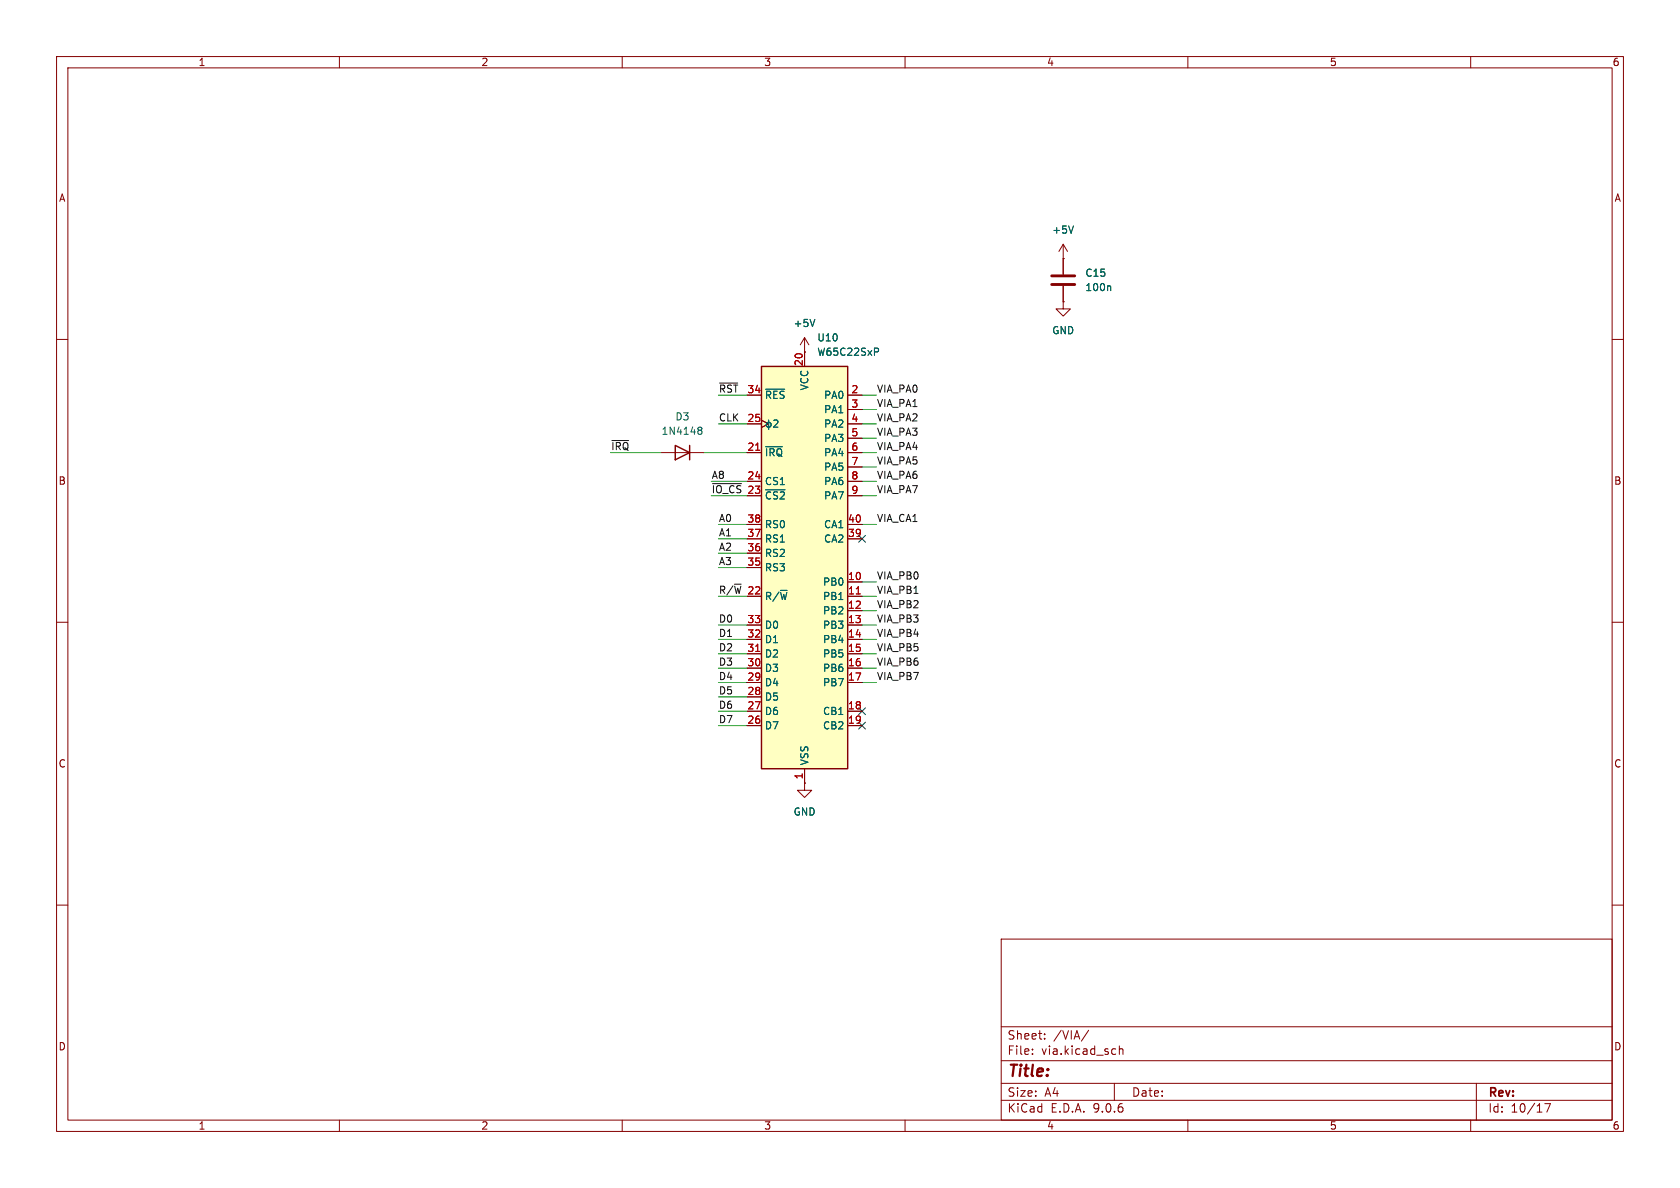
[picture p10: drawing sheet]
<svg xmlns="http://www.w3.org/2000/svg" width="297mm" height="210mm" viewBox="0 0 297 210" stroke-linecap="round" stroke-linejoin="round" font-family="sans-serif">
<g fill="none" stroke="#840000" stroke-width=".18">
<path d="M10 10h277v190h-277zM12 12h273v186h-273zM60 10v2M110 10v2M160 10v2M210 10v2M260 10v2M142.2 59.7l-.7 1.3M142.2 59.7l.8 1.3M142.2 59.7v2.5M188 53.3v1.3h1.2l-1.2 1.3-1.3-1.3h1.3M188 53.3h.1"/>
<path d="M188 45.7h.1M188 43.2l-.8 1.3M188 43.2l.7 1.3M188 43.2v5.3M188 50.5v2.8M10 60h2M142.2 62.2h.1M285 60h2M116.8 80h7.7M10 110h2M285 110h2M142.2 138.4v1.3h1.3l-1.3 1.3-1.2-1.3h1.2"/>
<path d="M142.2 138.4h.1M10 160h2M177 166h108v32h-108zM285 160h2M60 198v2M110 198v2M160 198v2M177 194.5h108M177 191.5h108M177 187.5h108M177 181.5h108M182.5 186.3v.1"/>
<path d="M182.5 185.5v.1M184.7 183.6v.1M184.7 182.8v.1M192.5 182.1l-1.3 2M197 191.5v3M197.1 185.4l.1 .1M197.2 186.3l-.1 .1M197.9 184.9v1.5M197.9 185.5l.2-.1 .4 .1v.9M210 198v2M260 198v2M261 191.5v6.5"/>
<path d="M273.1 195.1h1l-.6 1.5"/>
</g>
<path d="M119.4 78.7l2.5 1.3-2.5 1.3zM121.9 78.7v2.6" fill="none" stroke="#840000" stroke-width=".25"/>
<path d="M189.8 39.9l-.4 1.3M144.1 56.5l-.5 1.2M196.2 50.5l.2 .2v.7M123.5 76l.1 .1M123.5 75.6l.4-.1 .1 .1 .1 .2-.2 .3M123.6 76.1h.3M123.6 76.1h-.1M123.9 76.1l.2 .2-.1 .4-.1 .1-.4-.1" fill="none" stroke="#006464" stroke-width=".18"/>
<path d="M185.9 48.8h4.1M185.9 50.3h4.1" fill="none" stroke="#840000" stroke-width=".51"/>
<path d="M134.6 64.8h15.3v71.1h-15.3z" fill="#ffffc2"/>
<path d="M134.6 64.8h15.3v71.1h-15.3z" fill="none" stroke="#840000" stroke-width=".25"/>
<g fill="none" stroke="#840000" stroke-width=".18">
<path d="M188 45.7h.1M188 53.3h.1M188 45.7v2.8M188 50.5v2.8M132.1 69.9h2.5M132.1 74.9h2.5M134.6 74.3l1.3 .6-1.3 .7M142.2 62.2h.1M142.2 62.2v2.6M149.9 69.9h2.5M149.9 74.9h2.5M149.9 72.4h2.5"/>
<path d="M149.9 77.5h2.5M132.1 80h2.5M132.1 85.1h2.5M132.1 87.6h2.5M132.1 92.7h2.5M132.1 95.3h2.5M132.1 97.8h2.5M149.9 80h2.5M149.9 85.1h2.5M149.9 87.6h2.5M149.9 92.7h2.5M149.9 95.3h2.5"/>
<path d="M149.9 82.6h2.5M132.1 100.3h2.5M132.1 105.4h2.5M132.1 110.5h2.5M132.1 113h2.5M132.1 115.6h2.5M132.1 118.1h2.5M149.9 105.4h2.5M149.9 110.5h2.5M149.9 113h2.5M149.9 115.6h2.5M149.9 118.1h2.5"/>
<path d="M149.9 102.9h2.5M149.9 108h2.5M132.1 120.7h2.5M132.1 123.2h2.5M132.1 125.7h2.5M132.1 128.3h2.5M142.2 138.4h.1M142.2 135.9v2.5M149.9 120.7h2.5M149.9 125.7h2.5M149.9 128.3h2.5"/>
</g>
<g fill="none" stroke="#006464" stroke-width=".18">
<path d="M189.8 39.9l-.4 1.3M144.1 56.5l-.5 1.2M196.2 50.5l.2 .2v.7M135.4 68.8h3.3M135.4 79h2.9M135.9 74.2v1.7M136.8 74.4l.5-.2 .2 .4-.8 .9h.8M154.6 61.5h.5l.2 .3-.1 .3-.6 .1M135.4 86.6h3.4"/>
<circle cx="135.9" cy="75.1" r=".44"/>
</g>
<path d="M133.6 79.6h.7M133.6 115.2h.7M151.4 105h.7" fill="none" stroke="#a90000" stroke-width=".18"/>
<path d="M108.2 77.9h2.9M127.2 67.7h3.2M126 85.5h5.1" fill="none" stroke="#0f0f0f" stroke-width=".18"/>
<g fill="none" stroke="#009600" stroke-width=".18">
<path d="M127 74.9h5.1M127 69.9h5.1M152.4 72.4h2.5M152.4 77.5h2.5M152.4 74.9h2.5M152.4 69.9h2.5M107.9 80h8.9M124.5 80h7.6M125.7 87.6h6.4M125.7 85.1h6.4M127 97.8h5.1M127 92.7h5.1"/>
<path d="M127 95.3h5.1M152.4 82.6h2.5M152.4 80h2.5M152.4 87.6h2.5M152.4 92.7h2.5M152.4 85.1h2.5M127 110.5h5.1M127 100.3h5.1M127 115.6h5.1M127 113h5.1M127 105.4h5.1M127 118.1h5.1"/>
<path d="M152.4 110.5h2.5M152.4 115.6h2.5M152.4 113h2.5M152.4 102.9h2.5M152.4 105.4h2.5M152.4 108h2.5M152.4 118.1h2.5M127 128.3h5.1M127 120.7h5.1M127 123.2h5.1M127 125.7h5.1M152.4 120.7h2.5"/>
</g>
<path d="M151.8 94.6l1.2 1.3M153 94.6l-1.2 1.3M151.8 125.1l1.2 1.2M151.8 127.7l1.2 1.2M153 125.1l-1.2 1.2M153 127.7l-1.2 1.2" fill="none" stroke="#000084" stroke-width=".18"/>
<text font-size="2.8" fill="#840000" x="178" y="190.9">Title:</text>
<g font-size="2.1" fill="#840000">
<text x="178" y="184">Sheet:</text>
<text x="186.2" y="184">/VIA/</text>
<text x="178" y="186.7">File:</text>
<text x="184.1" y="186.7">via.kicad_sch</text>
<text x="178" y="196.9">KiCad</text>
<text x="178" y="194.1">Size:</text>
<text x="184.7" y="194.1">A4</text>
<text x="185.7" y="196.9">E.D.A.</text>
<text x="193.3" y="196.9">9.0.6</text>
<text x="200" y="194.1">Date:</text>
<text x="263" y="194.3">Rev:</text>
<text x="263" y="196.9">Id:</text>
<text x="267.1" y="196.9">10/17</text>
</g>
<g font-size="1.8" fill="#840000">
<text x="35" y="11.9">1</text>
<text x="85" y="11.9">2</text>
<text x="135" y="11.9">3</text>
<text x="185" y="11.9">4</text>
<text x="235" y="11.9">5</text>
<text x="285" y="11.9">6</text>
<text x="10.3" y="35.9">A</text>
<text x="285.3" y="35.9">A</text>
<text x="10.3" y="85.9">B</text>
<text x="285.3" y="85.9">B</text>
<text x="10.3" y="135.9">C</text>
<text x="285.3" y="135.9">C</text>
<text x="10.3" y="185.9">D</text>
<text x="285.3" y="185.9">D</text>
<text x="35" y="199.9">1</text>
<text x="85" y="199.9">2</text>
<text x="135" y="199.9">3</text>
<text x="185" y="199.9">4</text>
<text x="235" y="199.9">5</text>
<text x="285" y="199.9">6</text>
</g>
<g font-size="1.8" fill="#006464">
<text x="185.9" y="41.5">+5V</text>
<text x="191.8" y="51.7">100n</text>
<text x="191.8" y="49.1">C15</text>
<text x="140.2" y="58">+5V</text>
<text x="185.9" y="59.3">GND</text>
<text x="144.4" y="60.6">U10</text>
<text x="144.4" y="63.1">W65C22SxP</text>
<text x="135.1" y="70.7">~{RES}</text>
<text x="143.1" y="69.1" transform="rotate(-90 143.1 69.1)">VCC</text>
<text x="145.6" y="70.7">PA0</text>
<text x="116.9" y="77.1">1N4148</text>
<text x="119.3" y="74.5">D3</text>
<text x="145.6" y="73.3">PA1</text>
<text x="145.6" y="75.8">PA2</text>
<text x="135.1" y="80.9">~{IRQ}</text>
<text x="145.6" y="78.3">PA3</text>
<text x="145.6" y="80.9">PA4</text>
<text x="145.6" y="83.4">PA5</text>
<text x="135.1" y="86">CS1</text>
<text x="135.1" y="88.5">~{CS2}</text>
<text x="145.6" y="86">PA6</text>
<text x="145.6" y="88.5">PA7</text>
<text x="135.1" y="93.6">RS0</text>
<text x="145.6" y="93.6">CA1</text>
<text x="135.1" y="96.1">RS1</text>
<text x="135.1" y="98.7">RS2</text>
<text x="135.1" y="101.2">RS3</text>
<text x="145.6" y="96.1">CA2</text>
<text x="135.1" y="106.3">R/~{W}</text>
<text x="145.4" y="103.7">PB0</text>
<text x="145.4" y="106.3">PB1</text>
<text x="135.1" y="111.4">D0</text>
<text x="135.1" y="113.9">D1</text>
<text x="145.4" y="108.8">PB2</text>
<text x="145.4" y="111.4">PB3</text>
<text x="145.4" y="113.9">PB4</text>
<text x="135.1" y="116.4">D2</text>
<text x="135.1" y="119">D3</text>
<text x="145.4" y="116.4">PB5</text>
<text x="145.4" y="119">PB6</text>
<text x="135.1" y="121.5">D4</text>
<text x="135.1" y="124.1">D5</text>
<text x="145.4" y="121.5">PB7</text>
<text x="135.1" y="126.6">D6</text>
<text x="135.1" y="129.1">D7</text>
<text x="145.4" y="126.6">CB1</text>
<text x="145.4" y="129.1">CB2</text>
<text x="143.1" y="135.4" transform="rotate(-90 143.1 135.4)">VSS</text>
<text x="140.2" y="144.4">GND</text>
</g>
<g font-size="1.8" fill="#a90000">
<text x="142" y="64.8" transform="rotate(-90 142 64.8)">20</text>
<text x="132" y="69.6">34</text>
<text x="150.4" y="69.6">2</text>
<text x="132" y="74.7">25</text>
<text x="150.4" y="72.1">3</text>
<text x="150.4" y="74.7">4</text>
<text x="150.4" y="77.2">5</text>
<text x="132" y="79.8">21</text>
<text x="150.4" y="79.8">6</text>
<text x="150.4" y="82.3">7</text>
<text x="132" y="84.8">24</text>
<text x="132" y="87.4">23</text>
<text x="150.4" y="84.8">8</text>
<text x="150.4" y="87.4">9</text>
<text x="132" y="92.5">38</text>
<text x="132" y="95">37</text>
<text x="149.8" y="92.5">40</text>
<text x="149.8" y="95">39</text>
<text x="132" y="97.5">36</text>
<text x="132" y="100.1">35</text>
<text x="132" y="105.2">22</text>
<text x="149.8" y="102.6">10</text>
<text x="149.8" y="105.2">11</text>
<text x="149.8" y="107.7">12</text>
<text x="132" y="110.2">33</text>
<text x="132" y="112.8">32</text>
<text x="149.8" y="110.2">13</text>
<text x="149.8" y="112.8">14</text>
<text x="132" y="115.3">31</text>
<text x="132" y="117.9">30</text>
<text x="149.8" y="115.3">15</text>
<text x="149.8" y="117.9">16</text>
<text x="132" y="120.4">29</text>
<text x="132" y="122.9">28</text>
<text x="132" y="125.5">27</text>
<text x="149.8" y="120.4">17</text>
<text x="149.8" y="125.5">18</text>
<text x="132" y="128">26</text>
<text x="149.8" y="128">19</text>
<text x="142" y="137.9" transform="rotate(-90 142 137.9)">1</text>
</g>
<g font-size="1.8" fill="#0f0f0f">
<text x="127" y="69.5">~{RST}34</text>
<text x="154.9" y="69.5">VIA_PA0</text>
<text x="127" y="74.6">CLK</text>
<text x="154.9" y="72">VIA_PA1</text>
<text x="154.9" y="74.6">VIA_PA2</text>
<text x="154.9" y="77.1">VIA_PA3</text>
<text x="107.9" y="79.7">~{IRQ}</text>
<text x="154.9" y="79.7">VIA_PA4</text>
<text x="154.9" y="82.2">VIA_PA5</text>
<text x="125.7" y="87.3">~{IO_CS}</text>
<text x="125.7" y="84.7">A8</text>
<text x="154.9" y="84.7">VIA_PA6</text>
<text x="154.9" y="87.3">VIA_PA7</text>
<text x="127" y="94.9">A1</text>
<text x="127" y="92.4">A0</text>
<text x="154.9" y="92.4">VIA_CA1</text>
<text x="127" y="97.4">A2</text>
<text x="127" y="100">A3</text>
<text x="127" y="105.1">R/~{W}22</text>
<text x="154.9" y="102.5">VIA_PB0</text>
<text x="154.9" y="107.6">VIA_PB2</text>
<text x="154.9" y="105.1">VIA_PB1</text>
<text x="127" y="110.1">D0</text>
<text x="127" y="112.7">D1</text>
<text x="154.9" y="112.7">VIA_PB4</text>
<text x="154.9" y="110.1">VIA_PB3</text>
<text x="127" y="117.8">D3</text>
<text x="127" y="115.2">D2</text>
<text x="154.9" y="117.8">VIA_PB6</text>
<text x="154.9" y="115.2">VIA_PB5</text>
<text x="127" y="122.8">D5</text>
<text x="127" y="125.4">D6</text>
<text x="127" y="120.3">D4</text>
<text x="154.9" y="120.3">VIA_PB7</text>
<text x="127" y="127.9">D7</text>
</g>
</svg>
